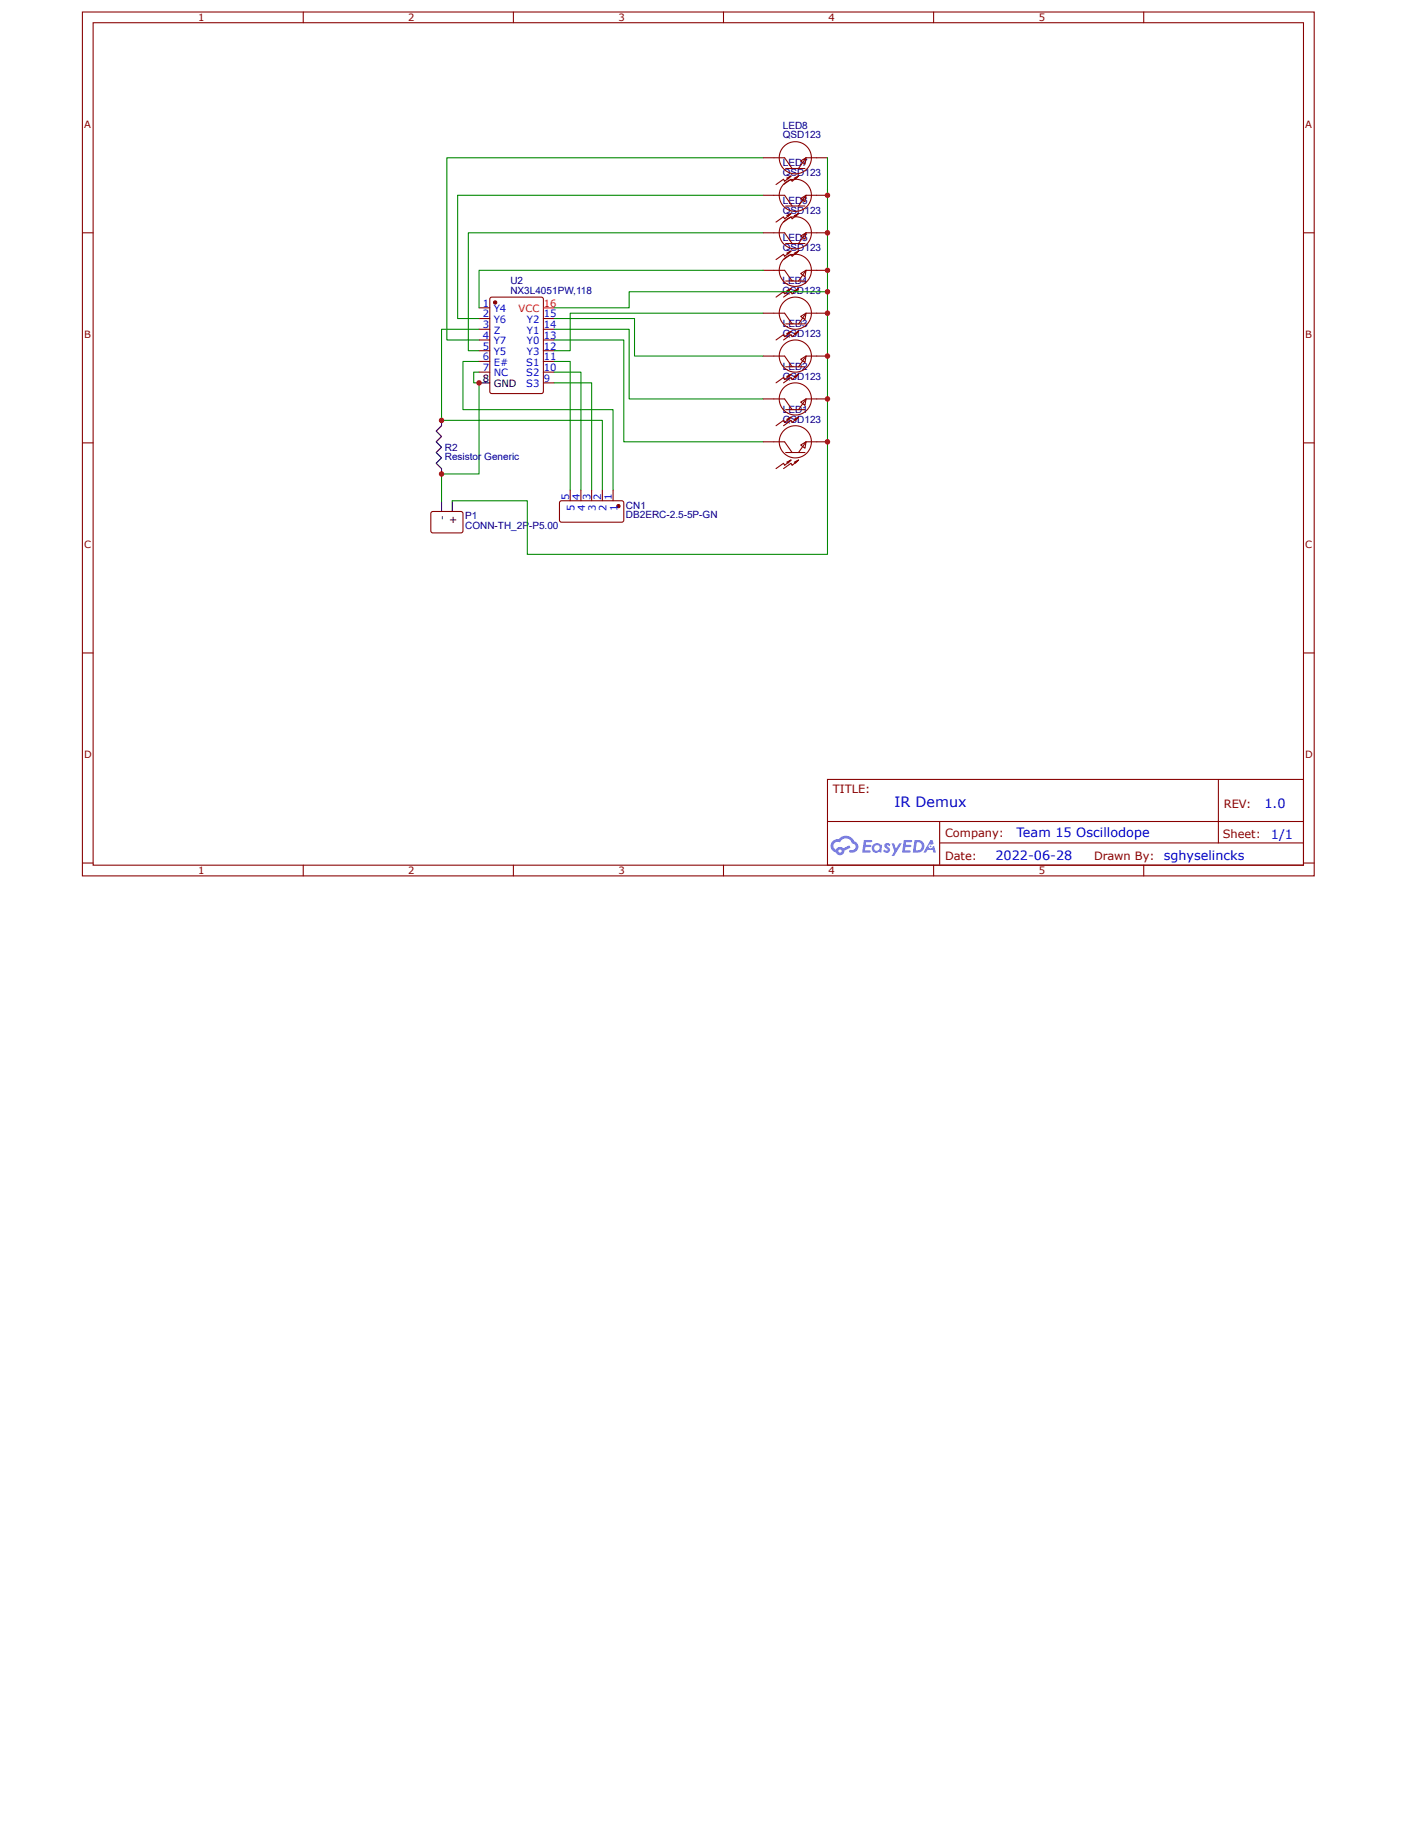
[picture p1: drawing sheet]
<svg xmlns="http://www.w3.org/2000/svg" width="216mm" height="279mm" viewBox="0 0 216 279" stroke-linecap="round" stroke-linejoin="round" font-family="sans-serif">
<g fill="none" stroke="#800" stroke-width=".16">
<path d="M12.6 1.8h188.8v132.4h-188.8zM14.3 3.5h185.4v129.1h-185.4zM46.5 1.8v1.7M78.7 1.8v1.7M110.9 1.8v1.7M143.1 1.8v1.7M175.3 1.8v1.7M12.6 35.7h1.7M199.7 35.7h1.7M12.6 67.9h1.7M199.7 67.9h1.7M12.6 100.1h1.7"/>
<path d="M126.8 119.5h72.9v13.1h-72.9zM186.7 119.5v9.7M199.7 100.1h1.7M12.6 132.3h1.7M46.5 132.6v1.6M78.7 132.6v1.6M110.9 132.6v1.6M126.8 125.9h72.9M143.1 132.6v1.6M144 129.2h55.7M144 125.9v6.6M175.3 132.6v1.6"/>
<path d="M199.7 132.3h1.7"/>
</g>
<g fill="#58f">
<path d="M135.6 129.3l.4-.1 .2 .1 .2 .1-.1 .3a.22 .22 0 0 0-.2-.2 .22 .22 0 0 0-.2 .1 .68 .68 0 0 1 .4 1l-.6 .1-.4-.3 .2-.2 .4 .2 .1-.2a.82 .82 0 0 1-.5-.8z"/>
<path d="M136.6 129.2h.4l.3 .9 .5-.9h.4l-1.2 2h-.4l.4-.7z"/>
<path d="M132.4 128.7l1.2 .1 .1 .1-.2 .2h-.8v.4h.7l.1 .2-.2 .1h-.7l-.1 .5h.7l.2 .1v.2l-1.3 .1z"/>
<path d="M138.5 128.7l1.2 .1 .1 .1-.2 .2h-.8v.4h.7l.1 .2-.1 .1h-.8v.5h.7l.1 .1v.2l-1.3 .1z"/>
<path d="M142.6 128.7h.3l.2 .6-.3 .2a.33 .33 0 0 0-.5 .1 .33 .33 0 0 0 .2 .5 .33 .33 0 0 0 .4-.3l.2-.2 .3 1.1h-.4l-.1-.4h-.8l-.2 .4h-.4z"/>
<path d="M140.1 128.7l-.2 2h.6a.98 .98 0 0 0 1.1-1 .98 .98 0 0 0-1.1-1zM140.5 129.1a.66 .66 0 0 1 .7 .7 .66 .66 0 0 1-.9 .5z"/>
<path d="M133.8 129.4a.72 .72 0 0 0-.1 1.1 .72 .72 0 0 0 1 .1l.3 .1 .2-1.1-.3-.1a.68 .68 0 0 0-1.1-.1zM133.9 130a.45 .45 0 0 1 .9 0 .45 .45 0 0 1-.9 0z"/>
<path d="M127.6 128.9a1.02 1.02 0 0 0 .5 1.7 .67 .67 0 0 0 .7 .5 .67 .67 0 0 0 .6-.7l.9-.5-.2-.3-.9 .4a.68 .68 0 0 0-1.1 .2 .65 .65 0 0 1-.3-.9 .65 .65 0 0 1 .9-.2 .99 .99 0 0 1 1-.6 .99 .99 0 0 1 .9 .8 .53 .53 0 0 1 .5 .6 .53 .53 0 0 1-.8 .4l-.2 .2a.85 .85 0 0 0 1 0 .88 .88 0 0 0 .4-.8 .88 .88 0 0 0-.6-.8 1.45 1.45 0 0 0-2.5-.3h-.3zM128.5 130.5a.25 .25 0 0 1 .5 0 .25 .25 0 0 1-.5 0z"/>
<circle cx="142.6" cy="129.7" r=".12"/>
</g>
<path d="M75.1 45.6l.3-.1h7.5l.3 .2 .1 14.3-.2 .3h-7.7l-.3-.2-.1-14.2z" fill="none" stroke="#800" stroke-width=".16"/>
<circle cx="75.9" cy="46.4" r=".25" fill="#800"/>
<g fill="none" stroke="#800" stroke-width=".16">
<path d="M73.4 47.2h1.6M73.4 48.8h1.6M73.4 50.5h1.6M73.4 52.1h1.6M73.4 53.8h1.6M73.4 55.4h1.6M73.4 57h1.6M83.3 48.8h1.6M83.3 50.5h1.6M83.3 52.1h1.6M83.3 53.8h1.6M83.3 55.4h1.6"/>
<path d="M83.3 57h1.6M83.3 58.7h1.6M66.1 78.5l.2-.1h4.4l.2 .3v2.8l-.3 .2h-4.4l-.2-.4v-2.6zM85.8 76.8l.3-.1 9.3 .1 .2 .3v2.7l-.3 .2h-9.4l-.2-.3v-2.6z"/>
<circle cx="75.9" cy="46.4" r=".25"/>
</g>
<path d="M73.4 58.7h1.6M67.7 76.7v1.7M69.3 76.7v1.7" fill="none" stroke="#000" stroke-width=".16"/>
<path d="M83.3 47.2h1.6" fill="none" stroke="#f00" stroke-width=".16"/>
<path d="M73.4 57h-.8v1.7h.8v13.9h-5.7v4.1M73.4 50.5h-5.7v13.9h24.6v10.7M73.4 55.4h-2.5v7.4h23v12.3M84.9 55.4h2.5v19.7M84.9 57h4.1v18.1M84.9 58.7h5.8v16.4" fill="none" stroke="#080" stroke-width=".16"/>
<circle cx="94.8" cy="77.6" r=".25" fill="#800"/>
<g fill="none" stroke="#800" stroke-width=".16">
<path d="M116.9 35.7h3.3l1.2 1.6M116.9 29.9h3.3l1.2 1.7M116.9 24.2h3.3l1.2 1.6M120.4 37.3h2.9M120.4 31.6h2.9M120.4 25.8h2.9M120.6 38.8l.6-.3-1 .8-.1-.3-1.2 .8M120.6 33.1l.6-.4-1 .8-.1-.3-1.2 .8M120.6 27.3l.6-.3-1 .8-.1-.3-1.2 .8M121.2 38.5l-.5 .5M121.2 32.7l-.5 .5M121.2 27l-.5 .5"/>
<path d="M121.7 38.8l.7-.3-1 .8-.2-.3-1.1 .8M121.7 33.1l.7-.4-1 .8-.2-.3-1.1 .8M121.7 27.3l.7-.3-1 .8-.2-.3-1.1 .8M122.4 38.5l-.5 .5M122.4 32.7l-.5 .5M122.4 27l-.5 .5M122.7 36.2l.8-.5-.2 1zM122.7 30.4l.8-.5-.2 1zM122.7 24.7l.8-.5-.2 1zM126.8 35.7h-3.3l-1.1 1.6M126.8 29.9h-3.3l-1.1 1.7M126.8 24.2h-3.3l-1.1 1.6"/>
<path d="M116.9 54.6h3.3l1.2 1.6M116.9 48h3.3l1.2 1.6M116.9 41.4h3.3l1.2 1.7M120.4 56.2h2.9M120.4 49.6h2.9M120.4 43.1h2.9M120.6 57.7l.6-.3-1 .8-.1-.3-1.2 .8M120.6 51.1l.6-.3-1 .8-.1-.3-1.2 .8M120.6 44.6l.6-.4-1 .8-.1-.3-1.2 .8M121.2 57.4l-.5 .5M121.2 50.8l-.5 .5M121.2 44.2l-.5 .5"/>
<path d="M121.7 57.7l.7-.3-1 .8-.2-.3-1.1 .8M121.7 51.1l.7-.3-1 .8-.2-.3-1.1 .8M121.7 44.6l.7-.4-1 .8-.2-.3-1.1 .8M122.4 57.4l-.5 .5M122.4 50.8l-.5 .5M122.4 44.2l-.5 .5M122.7 55.1l.8-.5-.2 1zM122.7 48.5l.8-.5-.2 1zM122.7 41.9l.8-.5-.2 1zM126.8 54.6h-3.3l-1.1 1.6M126.8 48h-3.3l-1.1 1.6M126.8 41.4h-3.3l-1.1 1.7"/>
<path d="M67.7 72.6h.1M67.7 64.4h.1M87.4 75.1v1.6M89 75.1v1.6M90.7 75.1v1.6M92.3 75.1v1.6M93.9 75.1v1.6M116.9 67.7h3.3l1.2 1.7M116.9 61.1h3.3l1.2 1.7M120.4 69.4h2.9M120.4 62.8h2.9M120.6 70.8l.6-.3-1 .8-.1-.3-1.2 .8"/>
<path d="M120.6 64.3l.6-.4-1 .9-.1-.4-1.2 .8M121.2 70.5l-.5 .5M121.2 63.9l-.5 .5M121.7 70.8l.7-.3-1 .8-.2-.3-1.1 .8M121.7 64.3l.7-.4-1 .9-.2-.4-1.1 .8M122.4 70.5l-.5 .5M122.4 63.9l-.5 .5M122.7 68.2l.8-.5-.2 1zM122.7 61.6l.8-.5-.2 1zM126.8 67.7h-3.3l-1.1 1.7M126.8 61.1h-3.3l-1.1 1.7"/>
<circle cx="121.9" cy="24.2" r="2.46"/>
<circle cx="121.9" cy="35.7" r="2.46"/>
<circle cx="121.9" cy="29.9" r="2.46"/>
<circle cx="121.9" cy="48" r="2.46"/>
<circle cx="121.9" cy="41.4" r="2.46"/>
<circle cx="121.9" cy="54.6" r="2.46"/>
<circle cx="94.8" cy="77.6" r=".25"/>
<circle cx="121.9" cy="67.7" r="2.46"/>
<circle cx="121.9" cy="61.1" r="2.46"/>
</g>
<path d="M67.7 64.4v.8l-.9 .9 .9 .8-.9 .8 .9 .8-.9 .9 .9 .8-.9 .8 .9 .8v.8" fill="none" stroke="#000" stroke-width=".16"/>
<path d="M116.9 24.2h-48.4v27.9h4.9M116.9 29.9h-46.8v18.9h3.3M116.9 35.7h-45.1v18.1h1.6M126.8 24.2v60.8h-46v-8.3h-11.5M84.9 52.1h10.7v15.6h21.3M84.9 50.5h11.5v10.6h20.5M84.9 48.8h12.3v5.8h19.7M116.9 41.4h-43.5v5.8M116.9 48h-29.5v5.8h-2.5M126.8 44.7h-30.4v2.5h-11.5" fill="none" stroke="#080" stroke-width=".16"/>
<g fill="#c00">
<circle cx="73.4" cy="58.7" r=".41"/>
<circle cx="67.7" cy="72.6" r=".41"/>
<circle cx="67.7" cy="64.4" r=".41"/>
<circle cx="126.8" cy="44.7" r=".41"/>
<circle cx="126.8" cy="48" r=".41"/>
<circle cx="126.8" cy="54.6" r=".41"/>
<circle cx="126.8" cy="61.1" r=".41"/>
<circle cx="126.8" cy="67.7" r=".41"/>
<circle cx="126.8" cy="41.4" r=".41"/>
<circle cx="126.8" cy="35.7" r=".41"/>
<circle cx="126.8" cy="29.9" r=".41"/>
</g>
<text font-size="2.2" fill="#00f" x="137.1" y="123.7">IR Demux</text>
<g font-size="2" fill="#00f">
<text x="193.8" y="123.8">1.0</text>
<text x="152.5" y="131.9">2022-06-28</text>
<text x="155.7" y="128.2">Team 15 Oscillodope</text>
<text x="178.3" y="131.8">sghyselincks</text>
<text x="194.7" y="128.6">1/1</text>
</g>
<g font-size="1.8" fill="#800">
<text x="127.6" y="121.6">TITLE:</text>
<text x="187.5" y="123.8">REV:</text>
<text x="144.8" y="131.8">Date:</text>
<text x="144.8" y="128.2">Company:</text>
<text x="167.6" y="131.8">Drawn By:</text>
<text x="187.3" y="128.5">Sheet:</text>
</g>
<g font-size="1.5" fill="#800">
<text x="30.4" y="3.2">1</text>
<text x="62.6" y="3.2">2</text>
<text x="94.8" y="3.2">3</text>
<text x="127" y="3.2">4</text>
<text x="159.2" y="3.2">5</text>
<text x="12.9" y="19.6">A</text>
<text x="200" y="19.6">A</text>
<text x="12.9" y="51.8">B</text>
<text x="200" y="51.8">B</text>
<text x="12.9" y="84">C</text>
<text x="200" y="84">C</text>
<text x="12.9" y="116.2">D</text>
<text x="200" y="116.2">D</text>
<text x="30.4" y="134">1</text>
<text x="62.6" y="134">2</text>
<text x="94.8" y="134">3</text>
<text x="127" y="134">4</text>
<text x="159.2" y="134">5</text>
</g>
<g font-size="1.5" fill="#000080">
<text x="119.9" y="21.2">QSD123</text>
<text x="119.9" y="19.7">LED8</text>
<text x="119.9" y="27">QSD123</text>
<text x="119.9" y="25.5">LED7</text>
<text x="119.9" y="32.7">QSD123</text>
<text x="119.9" y="31.2">LED6</text>
<text x="119.9" y="38.5">QSD123</text>
<text x="119.9" y="37">LED5</text>
<text x="78.2" y="45">NX3L4051PW,118</text>
<text x="78.2" y="43.5">U2</text>
<text x="119.9" y="45">QSD123</text>
<text x="119.9" y="43.5">LED4</text>
<text x="119.9" y="51.6">QSD123</text>
<text x="119.9" y="50.1">LED3</text>
<text x="119.9" y="58.2">QSD123</text>
<text x="119.9" y="56.7">LED2</text>
<text x="119.9" y="64.8">QSD123</text>
<text x="119.9" y="63.3">LED1</text>
<text x="68.2" y="70.5">Resistor</text>
<text x="68.2" y="69.1">R2</text>
<text x="74.2" y="70.5">Generic</text>
<text x="95.9" y="78">CN1</text>
<text x="71.3" y="81.1">CONN-TH_2P</text>
<text x="71.3" y="79.6">P1</text>
<text x="81.1" y="81.1">-P5.00</text>
<text x="95.9" y="79.4">DB2ERC-2.5-5P-GN</text>
</g>
<g font-size="1.5" fill="#00f">
<text x="74" y="47">1</text>
<text x="75.7" y="47.8">Y4</text>
<text x="74" y="48.7">2</text>
<text x="74" y="50.3">3</text>
<text x="74" y="51.9">4</text>
<text x="74" y="53.6">5</text>
<text x="75.7" y="49.5">Y6</text>
<text x="75.7" y="51.1">Z</text>
<text x="75.7" y="52.8">Y7</text>
<text x="80.7" y="52.8">Y0</text>
<text x="80.7" y="51.1">Y1</text>
<text x="80.7" y="49.5">Y2</text>
<text x="83.3" y="53.6">12</text>
<text x="83.3" y="51.9">13</text>
<text x="83.3" y="50.3">14</text>
<text x="83.3" y="48.7">15</text>
<text x="74" y="55.2">6</text>
<text x="74" y="56.9">7</text>
<text x="75.7" y="54.4">Y5</text>
<text x="75.7" y="56.1">E#</text>
<text x="75.7" y="57.7">NC</text>
<text x="80.6" y="59.3">S3</text>
<text x="80.6" y="57.7">S2</text>
<text x="80.6" y="56.1">S1</text>
<text x="80.7" y="54.4">Y3</text>
<text x="83.3" y="58.5">9</text>
<text x="83.3" y="56.9">10</text>
<text x="83.3" y="55.2">11</text>
<text x="87.2" y="76.7" transform="rotate(-90 87.2 76.7)">5</text>
<text x="88.8" y="76.7" transform="rotate(-90 88.8 76.7)">4</text>
<text x="90.5" y="76.7" transform="rotate(-90 90.5 76.7)">3</text>
<text x="92.1" y="76.7" transform="rotate(-90 92.1 76.7)">2</text>
<text x="93.8" y="76.7" transform="rotate(-90 93.8 76.7)">1</text>
<text x="88" y="78.3" transform="rotate(-90 88 78.3)">5</text>
<text x="89.7" y="78.3" transform="rotate(-90 89.7 78.3)">4</text>
<text x="91.3" y="78.3" transform="rotate(-90 91.3 78.3)">3</text>
<text x="93" y="78.3" transform="rotate(-90 93 78.3)">2</text>
<text x="94.6" y="78.3" transform="rotate(-90 94.6 78.3)">1</text>
</g>
<g font-size="1.5" fill="#f00">
<text x="79.5" y="47.8">VCC</text>
<text x="83.3" y="47">16</text>
</g>
<g font-size="1.5">
<text x="74" y="58.5">8</text>
<text x="75.7" y="59.3">GND</text>
<text x="68.3" y="79.7" transform="rotate(-90 68.3 79.7)">-</text>
<text x="70" y="80.3" transform="rotate(-90 70 80.3)">+</text>
</g>
</svg>
